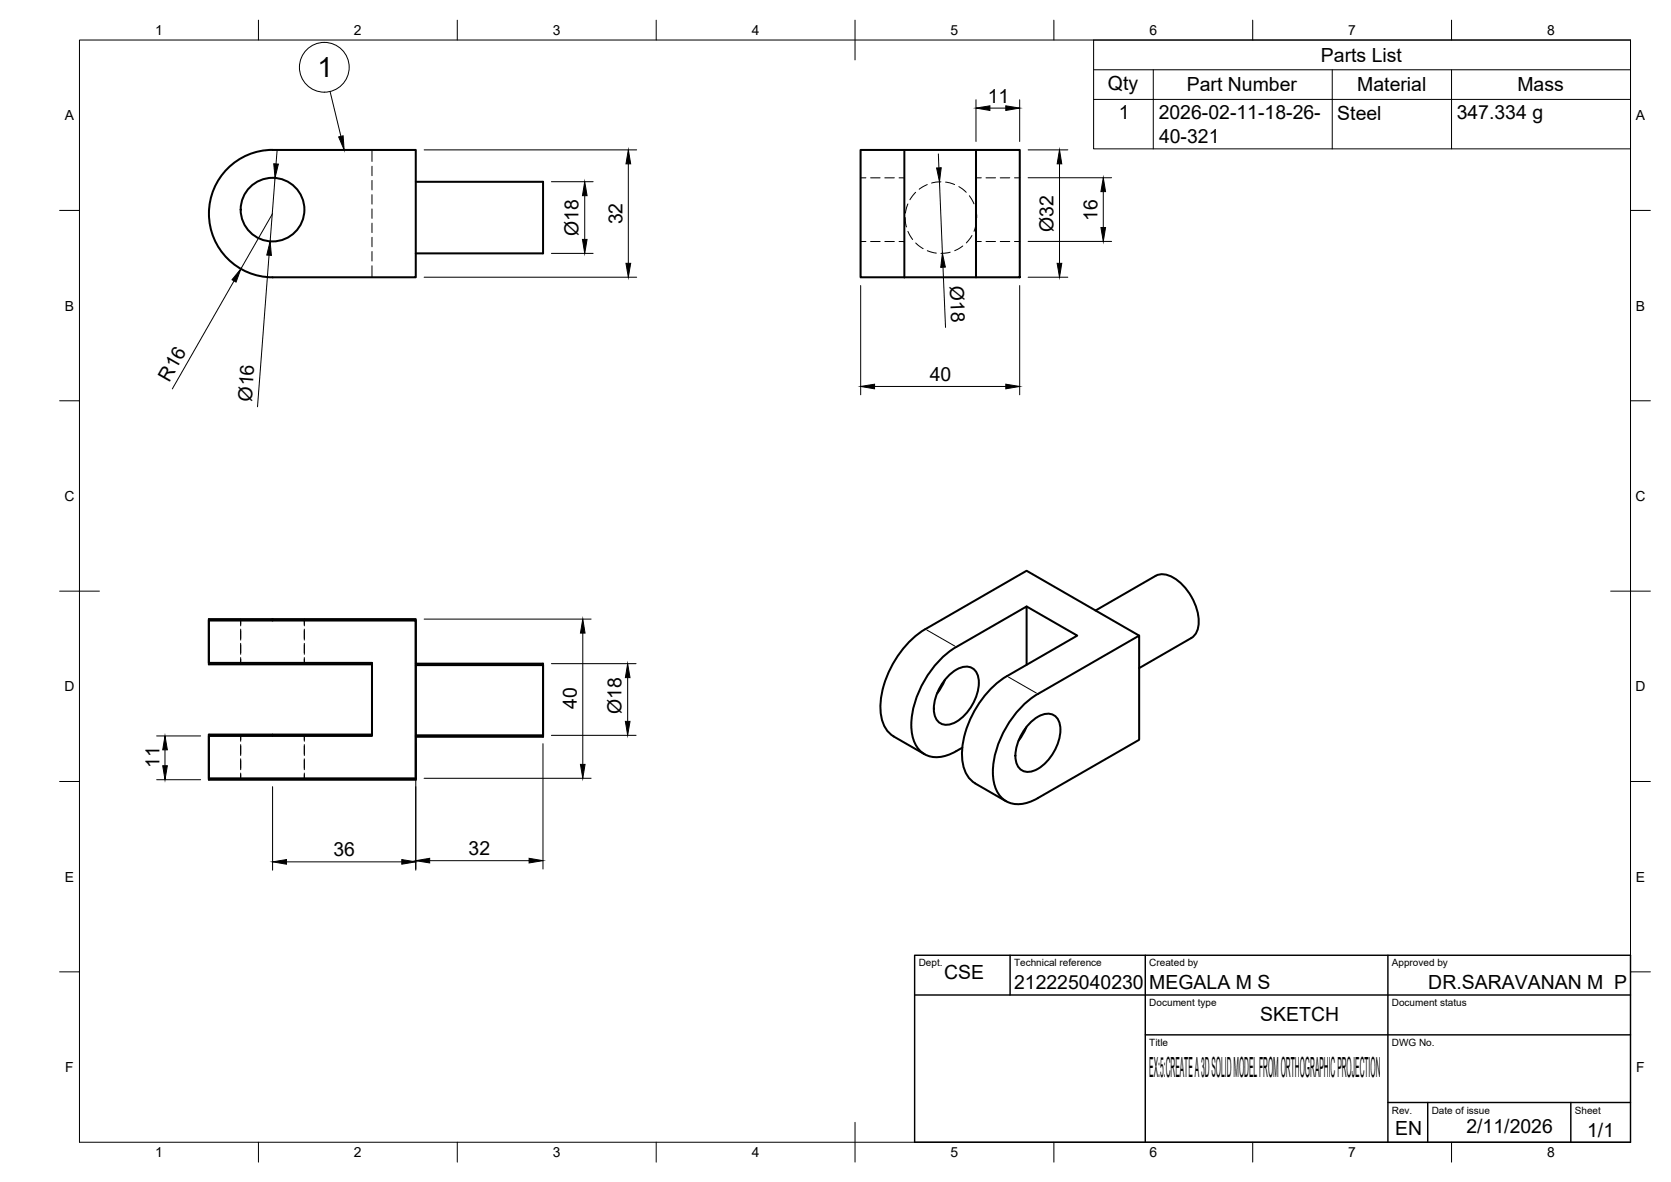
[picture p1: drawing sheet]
<svg xmlns="http://www.w3.org/2000/svg" width="420mm" height="297mm" viewBox="0 0 420 297" stroke-linecap="round" stroke-linejoin="round" font-family="sans-serif">
<!-- layer: Visible -->
<g fill="none" stroke="#000" stroke-width=".51">
<path d="M227.4 37.7v32M227.4 37.7h-11v32h11M227.4 37.7h18M245.4 37.7h11v32h-11zM57.2 42.4a15.9 15.9 0 0 1 11.3-4.7h36v32h-36a16 16 0 0 1-14.8-9.9 16 16 0 0 1 3.5-17.4zM104.5 45.7h32v18h-32M227.4 69.7h18M52.5 155.9h52v40h-52v-11.3h41v-18h-41M258.1 152.4l12.8 7.3-17.7 10.2a24.6 24.6 0 0 0-11.3 20.9 7.6 7.6 0 0 0 3.3 6.1l7.8 4.5M275.5 153.4l15.1-8.7a4.8 4.8 0 0 1 4.9 .7 13.5 13.5 0 0 1 5.8 12.3 3.8 3.8 0 0 1-1.8 2.6l-13.1 7.6M286.4 159.7l-28.3-16.3-25.4 14.7a24.6 24.6 0 0 0-11.3 20.9 7.6 7.6 0 0 0 3.3 6M104.5 167.1h32v18.1h-32"/>
<path d="M104.5 166.8h32v18h-32M237.6 170.9l-.9 1.8-1.1 1.6M238.8 169.5a5.2 5.2 0 0 1 5.7-1.6 4.5 4.5 0 0 1 1.6 4.7 12.3 12.3 0 0 1-6.6 9.2 3.2 3.2 0 0 1-4.6-2.7 12.1 12.1 0 0 1 3.9-9.6zM240.5 162.6l17.6-10.2v14.7M240.5 162.6a25 25 0 0 0-11.4 19.6 8.2 8.2 0 0 0 3.4 7.3 7.8 7.8 0 0 0 8-.7l1.5-.9M261 174.4l25.4-14.7v26.2l-25.4 14.7M261 174.4a25 25 0 0 0-11.4 19.6 8.2 8.2 0 0 0 3.4 7.3 7.8 7.8 0 0 0 8-.7M52.5 184.9h41v-18h-41v-11.3h52v40h-52M224.7 185.1l7.8 4.4M258.1 182.7l-.9 1.8-1.1 1.6M259.3 181.3a5.2 5.2 0 0 1 5.7-1.6 4.5 4.5 0 0 1 1.6 4.7 12.3 12.3 0 0 1-6.5 9.3 3.2 3.2 0 0 1-4.7-2.8 12.1 12.1 0 0 1 3.9-9.6z"/>
<circle cx="68.5" cy="52.7" r="8"/>
</g>
<!-- layer: Hidden -->
<g fill="none" stroke="#000" stroke-width=".25">
<path d="M93.5 37.7v2.9M93.5 41.8v2.4M93.5 45.3v2.4M93.5 48.9v2.4M93.5 52.5v2.4M93.5 56.1v2.3M93.5 59.6v2.4M216.4 44.7h1.3M218.9 44.7h2.4M222.5 44.7h2.4M226.1 44.7h1.3M227.6 54.7l.3 2.3"/>
<path d="M228.3 51.3l-.6 2.2M228.3 58.2l1.2 2M230.2 48.3l-1.4 1.9M233.2 46.4l-2.1 1.2M236.6 45.7l-2.3 .3M237.8 45.8l2.2 .6M241.1 46.9l1.9 1.4M243.7 49.2l1.2 2M244.4 59.2l-1.4 1.9M245.3 52.4l.3 2.3M245.4 44.7h1.3M245.5 55.8l-.6 2.3"/>
<path d="M247.9 44.7h2.4M251.5 44.7h2.4M255.1 44.7h1.3M93.5 63.2v2.4M93.5 66.8v2.9M216.4 60.7h1.3M218.9 60.7h2.4M222.5 60.7h2.4M226.1 60.7h1.3M230.3 61.1l1.8 1.4M233.2 63l2.2 .6M238.9 63.4l-2.3 .3"/>
<path d="M242.1 61.8l-2 1.2M245.4 60.7h1.3M247.9 60.7h2.4M251.5 60.7h2.4M255.1 60.7h1.3M60.5 155.6v1.7M60.5 158.1v2.8M76.5 155.6v1.7M76.5 158.1v2.8M60.5 161.7v2.7M60.5 165.3v1.6M76.5 161.7v2.7"/>
<path d="M76.5 165.3v1.6M60.5 184.6v1.7M60.5 187.1v2.8M60.5 190.7v2.7M60.5 194.3v1.6M76.5 184.6v1.7M76.5 187.1v2.8M76.5 190.7v2.7M76.5 194.3v1.6"/>
</g>
<!-- layer: Visible Narrow -->
<path d="M233.1 158.3l7 4.1M253.6 170.1l7 4.1" fill="none" stroke="#000" stroke-width=".25"/>
<!-- layer: BORDER -->
<g fill="none" stroke="#000" stroke-width=".25">
<path d="M20 10.1h390v276.9h-390zM65 5.1v5M115 5.1v5M165 5.1v5M215 5.1v10M265 5.1v5M315 5.1v5M365 5.1v5M15 52.9h5M410 52.9h5M15 100.7h5M410 100.7h5"/>
<path d="M15 148.6h10M405 148.6h10M15 196.4h5M410 196.4h5M15 244.2h5M410 244.2h5M65 287v5M115 287v5M165 287v5M215 282.1v9.9M265 287v5M315 287v5"/>
<path d="M365 287v5"/>
</g>
<!-- layer: TITLEBLOCK -->
<path d="M230 240.1h180v46.9h-180zM230 250h180M254 240.1v9.9M288 240.1v46.9M349 240.1v46.9M288 260.1h122M349 277.1h61M359 277.1v9.9M395 277.1v9.9" fill="none" stroke="#000" stroke-width=".36"/>
<!-- layer: FD_Dimensions -->
<g fill="none" stroke="#000" stroke-width=".25">
<path d="M69.7 37.7l-.3 3.5M106.6 37.7h53.5M235.9 38.7l.2 3.5M245.4 25.1v10.5M248.9 27.2h4M256.4 25.1v10.5M258.5 37.7h10M68.5 53.7l-7.9 13.8M69.2 44.7l-1.3 15.9M138.6 45.7h10.5M147 49.2v11M158 41.2v25"/>
<path d="M236.2 45.7l.8 18M258.5 44.7h21M266.4 41.2v25M277.4 48.2v9M58.8 70.6l-15.5 27.1M67.6 64.1l-2.9 38.1M106.6 69.7h53.5M138.6 63.7h10.5M216.4 71.8v27.4M237.1 67.2l.6 15.1M256.4 71.8v27.4M258.5 69.7h10"/>
<path d="M258.5 60.7h21M219.9 97.1h33M106.6 155.6h42M146.5 159.1v33M138.6 166.8h21.3M157.8 170.3v11M39.4 184.9h11M39.4 195.9h11M41.5 188.4v4M68.5 197.7v21M104.5 186.9v31.8M106.6 195.6h42"/>
<path d="M136.5 186.9v31.5M138.6 184.8h21.3M72 216.6h29M108 216.3h25"/>
</g>
<g fill="#000" stroke="#000" stroke-width=".25">
<path d="M245.4 27.2l3.5-.6v1.2zM252.9 26.6l3.5 .6-3.5 .6zM68.8 41.2h1.2l-.8 3.5zM147 45.7l.6 3.5h-1.1zM158 37.7l.6 3.5h-1.2zM235.5 42.2l1.2-.1-.5 3.6zM266.4 37.7l.6 3.5h-1.2zM277.4 44.7l.6 3.5h-1.2zM276.8 57.2h1.2l-.6 3.5zM60.6 67.5l-1.2 3.4-1.1-.6zM67.9 60.6l.3 3.6-1.1-.1zM146.5 60.2h1.1l-.6 3.5z"/>
<path d="M157.4 66.2h1.2l-.6 3.5zM237 63.7l.7 3.4-1.2 .1zM265.8 66.2h1.2l-.6 3.5zM216.4 97.1l3.5-.6v1.2zM252.9 96.5l3.5 .6-3.5 .6zM146.5 155.6l.6 3.5h-1.2zM157.8 166.8l.6 3.5h-1.2zM41.5 184.9l.6 3.5h-1.2zM40.9 192.4h1.2l-.6 3.5zM145.9 192.1h1.2l-.6 3.5zM157.2 181.3h1.2l-.6 3.5zM68.5 216.6l3.5-.6v1.2z"/>
<path d="M101 216l3.5 .6-3.5 .6zM104.5 216.3l3.5-.6v1.2zM133 215.7l3.5 .6-3.5 .6z"/>
</g>
<!-- layer: Parts Lists -->
<path d="M275 10.1h135v27.3h-135zM275 17.5h135M290 17.5v19.9M335 17.5v19.9M365 17.5v19.9M275 25h135" fill="none" stroke="#000" stroke-width=".25"/>
<!-- layer: Balloons -->
<circle cx="81.5" cy="16.9" r="6.3" fill="none" stroke="#000" stroke-width=".25"/>
<!-- layer: 0 -->
<path d="M85.2 34.4l1.1-.3 .2 3.6z" fill="#000" stroke="#000" stroke-width=".25"/>
<path d="M83 23l2.7 11.3" fill="none" stroke="#000" stroke-width=".25"/>
<g font-size="7">
<text x="79.9" y="19.4">1</text>
<text x="289" y="270.6">EX:5:CREATE A 3D SOLID MODEL FROM ORTHOGRAPHIC PROJECTION</text>
</g>
<g font-size="4.9">
<text x="332.1" y="15.5">Parts List</text>
<text x="278.6" y="22.5">Qty</text>
<text x="298.4" y="23">Part Number</text>
<text x="341.3" y="23">Material</text>
<text x="381.6" y="23">Mass</text>
<text x="248.4" y="25.8">11</text>
<text x="281.3" y="29.9">1</text>
<text x="291.3" y="30">2026-02-11-18-26-</text>
<text x="291.4" y="35.9">40-321</text>
<text x="336.3" y="30">Steel</text>
<text x="366.3" y="30">347.334 g</text>
<text x="145.5" y="59.3" transform="rotate(-90 145.5 59.3)">Ø18</text>
<text x="156.5" y="56.4" transform="rotate(-90 156.5 56.4)">32</text>
<text x="264.9" y="58.3" transform="rotate(-90 264.9 58.3)">Ø32</text>
<text x="275.9" y="55.5" transform="rotate(-90 275.9 55.5)">16</text>
<text x="238.8" y="71.8" transform="rotate(88 238.8 71.8)">Ø18</text>
<text x="233.8" y="95.7">40</text>
<text x="42.6" y="96.1" transform="rotate(-60 42.6 96.1)">R16</text>
<text x="63.3" y="100.9" transform="rotate(-86 63.3 100.9)">Ø16</text>
<text x="145.1" y="178.2" transform="rotate(-90 145.1 178.2)">40</text>
<text x="156.3" y="179.5" transform="rotate(-90 156.3 179.5)">Ø18</text>
<text x="40.1" y="193" transform="rotate(-90 40.1 193)">11</text>
<text x="83.8" y="215.1">36</text>
<text x="117.8" y="214.8">32</text>
<text x="237.4" y="245.9">CSE</text>
<text x="255" y="248.5">212225040230</text>
<text x="289" y="248.5">MEGALA M S</text>
<text x="359.1" y="248.5">DR.SARAVANAN M P</text>
<text x="316.9" y="256.6">SKETCH</text>
<text x="350.8" y="285.3">EN</text>
<text x="368.7" y="284.8">2/11/2026</text>
<text x="399.1" y="285.7">1/1</text>
</g>
<g font-size="3.5">
<text x="39" y="8.8">1</text>
<text x="89" y="8.8">2</text>
<text x="139" y="8.8">3</text>
<text x="189" y="8.8">4</text>
<text x="239" y="8.8">5</text>
<text x="289" y="8.8">6</text>
<text x="339" y="8.8">7</text>
<text x="389" y="8.8">8</text>
<text x="16.3" y="30.2">A</text>
<text x="411.3" y="30.2">A</text>
<text x="16.3" y="78">B</text>
<text x="411.3" y="78">B</text>
<text x="16.2" y="125.9">C</text>
<text x="411.2" y="125.9">C</text>
<text x="16.2" y="173.7">D</text>
<text x="411.2" y="173.7">D</text>
<text x="16.3" y="221.6">E</text>
<text x="411.3" y="221.6">E</text>
<text x="16.4" y="269.4">F</text>
<text x="411.4" y="269.4">F</text>
<text x="39" y="290.8">1</text>
<text x="89" y="290.8">2</text>
<text x="139" y="290.8">3</text>
<text x="189" y="290.8">4</text>
<text x="239" y="290.8">5</text>
<text x="289" y="290.8">6</text>
<text x="339" y="290.8">7</text>
<text x="389" y="290.8">8</text>
</g>
<g font-size="2.5">
<text x="231" y="242.9">Dept.</text>
<text x="255" y="242.9">Technical reference</text>
<text x="289" y="242.9">Created by</text>
<text x="350" y="242.9">Approved by</text>
<text x="289" y="252.8">Document type</text>
<text x="350" y="252.8">Document status</text>
<text x="289" y="262.9">Title</text>
<text x="350" y="262.9">DWG No.</text>
<text x="350" y="279.9">Rev.</text>
<text x="360" y="279.9">Date of issue</text>
<text x="396" y="279.9">Sheet</text>
</g>
</svg>
